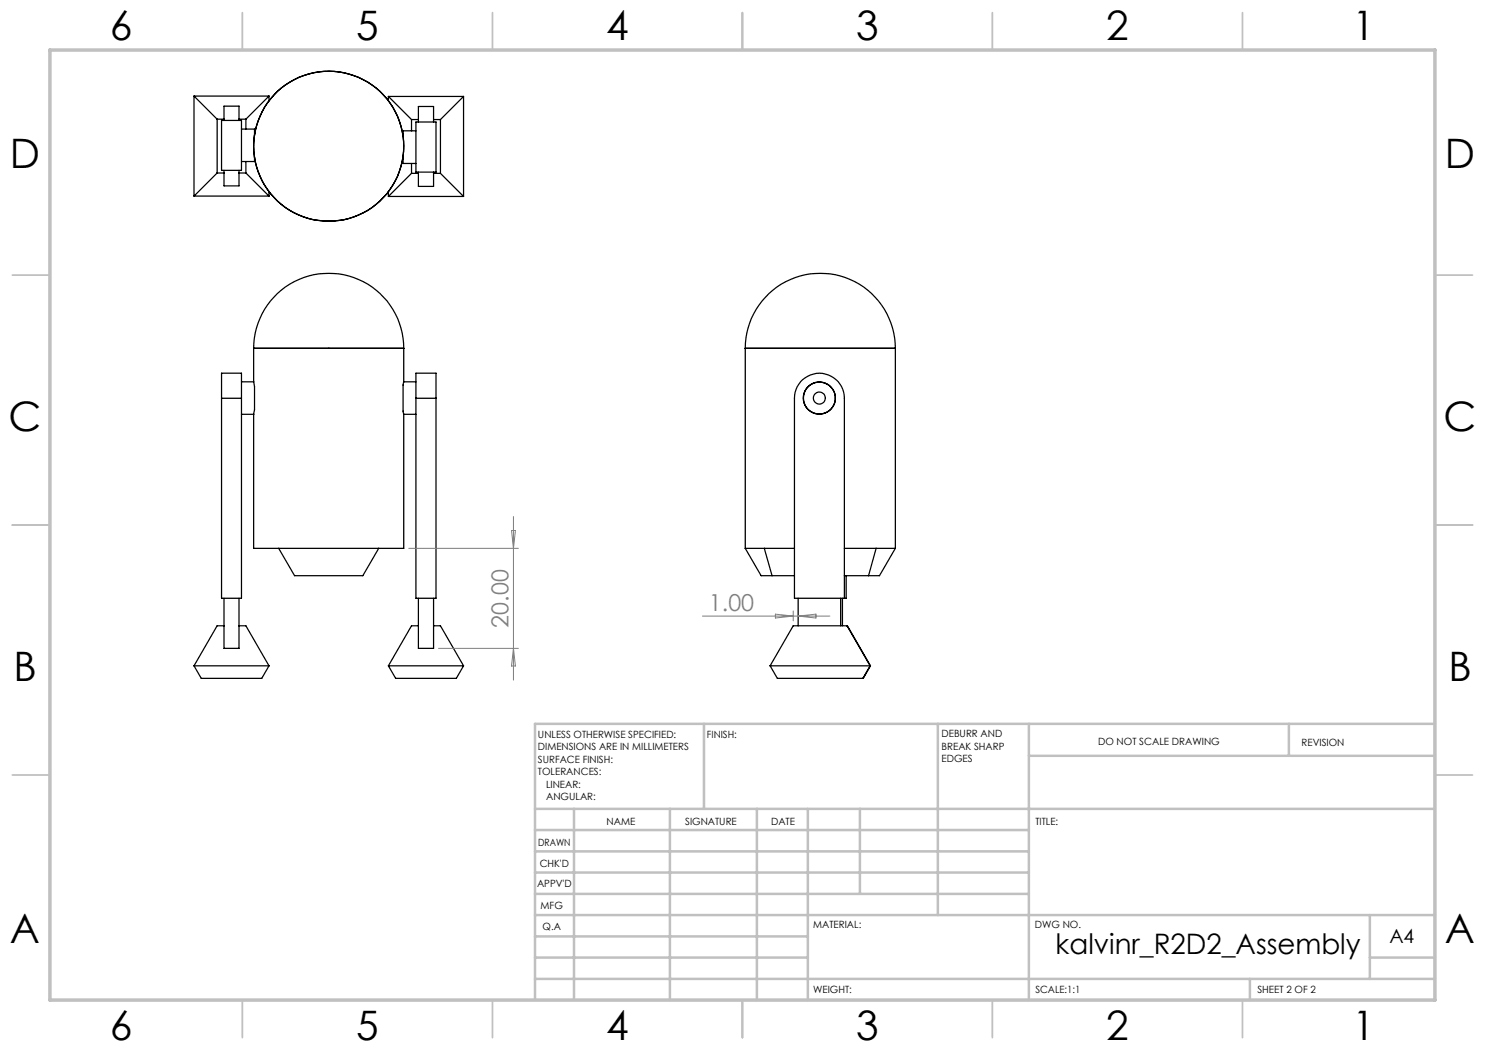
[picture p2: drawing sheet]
<svg xmlns="http://www.w3.org/2000/svg" width="297mm" height="210mm" viewBox="0 0 297 210" stroke-linecap="round" stroke-linejoin="round" font-family="sans-serif">
<g fill="none" stroke="#000" stroke-width=".25">
<path d="M38.8 19.2v20M38.8 19.2l4.6 4.6M38.8 19.2h15M53.8 19.2l-4.6 4.6M53.8 19.2v1M77.7 19.3v.9M77.7 19.3l4.6 4.6M77.7 19.3h15M92.7 19.3l-4.6 4.6M92.7 19.3v20M38.8 39.2h15M43.4 23.8v10.8"/>
<path d="M43.4 34.6l-4.6 4.6M43.4 23.8h1.4M43.4 34.6h1.4M44.3 24.1h4v10h-4zM44.8 24.1v-2.9h3v2.9M44.8 34.1v3.1h3v-3.1M47.8 23.8h1.4M47.8 34.6h1.4M48.3 25.8h2.6v1.3M49.2 23.8v2M49.2 32.3v2.3M49.2 34.6l4.6 4.6"/>
<path d="M50.9 31.4v.9h-2.6M53.8 38.3v.9M77.7 38.3v1M77.7 39.3h15M80.6 31.4v1.3h2.6M82.3 23.9v2.3M82.3 32.7v2M82.3 34.7l-4.6 4.6M82.3 23.9h1.4M82.3 34.7h1.4M83.2 24.4h4v10h-4zM83.2 26.2h-2.6v.9"/>
<path d="M83.7 24.4v-3.1h3v3.1M83.7 34.4v2.9h3v-2.9M86.7 23.9h1.4M86.7 34.7h1.4M88.1 23.9v10.8M88.1 34.7l4.6 4.6M44.3 79.6v-5h4v5M44.3 79.6v40.1h4v-40.1M44.3 79.6h4M48.3 76.4h2.4M50.7 69.7a15 15 0 0 1 15-15 15 15 0 0 1 15.1 15M50.7 69.7h30.1"/>
<path d="M50.7 69.7v6.7M50.8 76.4l.1 .9v4.6l-.1 1M80.8 76.4l-.2 .6v5.2l.2 .7M80.8 76.4h2.4M80.8 69.7v6.7M83.2 79.6v-5h4v5M83.2 79.6h4M83.2 79.6v40.1h4v-40.1M149 69.7a15 15 0 0 1 15.1-15 15 15 0 0 1 15 15M149 69.7h30.1M149 69.7v40M179.1 69.7v40"/>
<path d="M48.3 82.9h2.4M50.7 82.9v26.8h5M80.8 82.9v26.8h-5.1M80.8 82.9h2.4M44.8 119.7v10h3v-10M55.7 109.7h20M55.7 109.7l3.2 5.4h13.7l3.1-5.4M83.7 119.7v10h3v-10M149 109.7h3.9M149 109.7l3.2 5.4h2.2M152.9 109.7h6M152.9 109.7l1.5 5.4"/>
<path d="M154.4 115.1h4.5M159.6 119.7v5.5M168.1 119.7v5.5M168.5 119.7v5.5M168.9 109.7h6.3M168.9 115.1h4.8M169.2 115.1v4.6h-10.3v-40.1a5 5 0 0 1 5-5 5 5 0 0 1 5 5v40.1M175.2 109.7h3.9M175.2 109.7l-1.5 5.4M179.1 109.7l-3.2 5.4h-2.2M38.8 133.2h15M38.8 133.2l1.5 2.5h12.1l1.4-2.5"/>
<path d="M44.8 125.2h-1.4l-4.6 8M47.8 125.2h1.4l4.6 8M77.7 133.2h15M77.7 133.2l1.4 2.5h12.2l1.4-2.5M83.7 125.2h-1.4l-4.6 8M86.7 125.2h1.4l4.6 8M154 133.2l4.6-8h10.9l4.6 8M154 133.2h20.1M154 133.2l1.5 2.5h17.1l1.5-2.5M169.4 125.2l4.6 8-1.4 2.5"/>
<circle cx="65.7" cy="29.2" r="15"/>
<circle cx="163.9" cy="79.6" r="1.2"/>
<circle cx="163.9" cy="79.6" r="3.2"/>
</g>
<path d="M81.7 109.7h22M102.3 106.1h.8l-.4 3.6zM102.7 103.3v32.7M87.7 129.7h16M102.7 129.7l.4 3.5h-.8zM140.5 123.2h25.5M155.1 122.8l3.5 .4-3.5 .4zM158.6 122.2v2M159.6 123.2l3.6-.4v.8z" fill="none" stroke="#808080" stroke-width=".2"/>
<g fill="none" stroke="#c0c0c0" stroke-width=".35">
<path d="M48.5 2.5v7.5M98.5 2.5v7.5M148.5 2.5v7.5M198.5 2.5v7.5M248.5 2.5v7.5M2.5 55h7.5M287 55h7.5M2.5 105h7.5M287 105h7.5M2.5 155h7.5M287 155h7.5M48.5 200v7.5"/>
<path d="M98.5 200v7.5M148.5 200v7.5M198.5 200v7.5M248.5 200v7.5"/>
</g>
<g fill="none" stroke="#c0c0c0" stroke-width=".5">
<path d="M140.8 144.8v17M187.6 144.8v38.2M205.8 144.8v55.2M205.8 151.2h81.2M257.8 144.8v6.4M287 144.8h-180v55.2M107 161.8h180M107 178.8h98.8M107 174.5h98.8M107 170.3h98.8M107 166h98.8M114.8 161.8v38.2"/>
<path d="M134 161.8v38.2M151.4 161.8v38.2M161.6 161.8v38.2M172 161.8v17M107 195.8h180M107 191.5h54.6M107 187.3h54.6M107 183h180M250 195.8v4.2M274 191.5h13M274 183v12.8"/>
</g>
<path d="M10 10h277v190h-277z" fill="none" stroke="#c0c0c0" stroke-width=".7"/>
<g font-size="8.1">
<text x="22" y="8">6</text>
<text x="71.2" y="8">5</text>
<text x="121.2" y="8">4</text>
<text x="171.2" y="8">3</text>
<text x="221.2" y="8">2</text>
<text x="270.5" y="8">1</text>
<text x="2" y="33.6">D</text>
<text x="289" y="33.6">D</text>
<text x="1.7" y="86.1">C</text>
<text x="288.7" y="86.1">C</text>
<text x="2.7" y="136.1">B</text>
<text x="289.7" y="136.1">B</text>
<text x="2" y="188.6">A</text>
<text x="289" y="188.6">A</text>
<text x="22" y="208">6</text>
<text x="71.2" y="208">5</text>
<text x="121.2" y="208">4</text>
<text x="171.2" y="208">3</text>
<text x="221.2" y="208">2</text>
<text x="270.5" y="208">1</text>
</g>
<text font-size="5.6" x="211.1" y="190.9">kalvinr_R2D2_Assembly</text>
<g font-size="4.7" fill="#808080">
<text x="101.7" y="125.5" transform="rotate(-90 101.7 125.5)">20.00</text>
<text x="141.8" y="122.2">1.00</text>
</g>
<text font-size="3.9" x="277.9" y="188.5">A4</text>
<g font-size="2">
<text x="107.6" y="147.6">UNLESS OTHERWISE SPECIFIED:</text>
<text x="141.4" y="147.6">FINISH:</text>
<text x="188.3" y="147.5">DEBURR AND</text>
<text x="188.3" y="150">BREAK SHARP</text>
<text x="219.6" y="149">DO NOT SCALE DRAWING</text>
<text x="260.3" y="149.2">REVISION</text>
<text x="107.6" y="150.1">DIMENSIONS ARE IN MILLIMETERS</text>
<text x="107.6" y="152.6">SURFACE FINISH:</text>
<text x="107.6" y="155.1">TOLERANCES:</text>
<text x="188.3" y="152.5">EDGES</text>
<text x="109.2" y="157.6">LINEAR:</text>
<text x="109.2" y="160.1">ANGULAR:</text>
<text x="121.3" y="165">NAME</text>
<text x="137" y="164.9">SIGNATURE</text>
<text x="154.2" y="164.9">DATE</text>
<text x="207.1" y="164.9">TITLE:</text>
<text x="107.6" y="169.1">DRAWN</text>
<text x="107.9" y="173.3">CHK'D</text>
<text x="107.4" y="177.4">APPV'D</text>
<text x="108.1" y="181.8">MFG</text>
<text x="108.5" y="186">Q.A</text>
<text x="162.6" y="185.5">MATERIAL:</text>
<text x="207" y="185.5">DWG NO.</text>
<text x="162.6" y="198.5">WEIGHT:</text>
<text x="207.1" y="198.6">SCALE:1:1</text>
<text x="251.5" y="198.6">SHEET 2 OF 2</text>
</g>
</svg>
